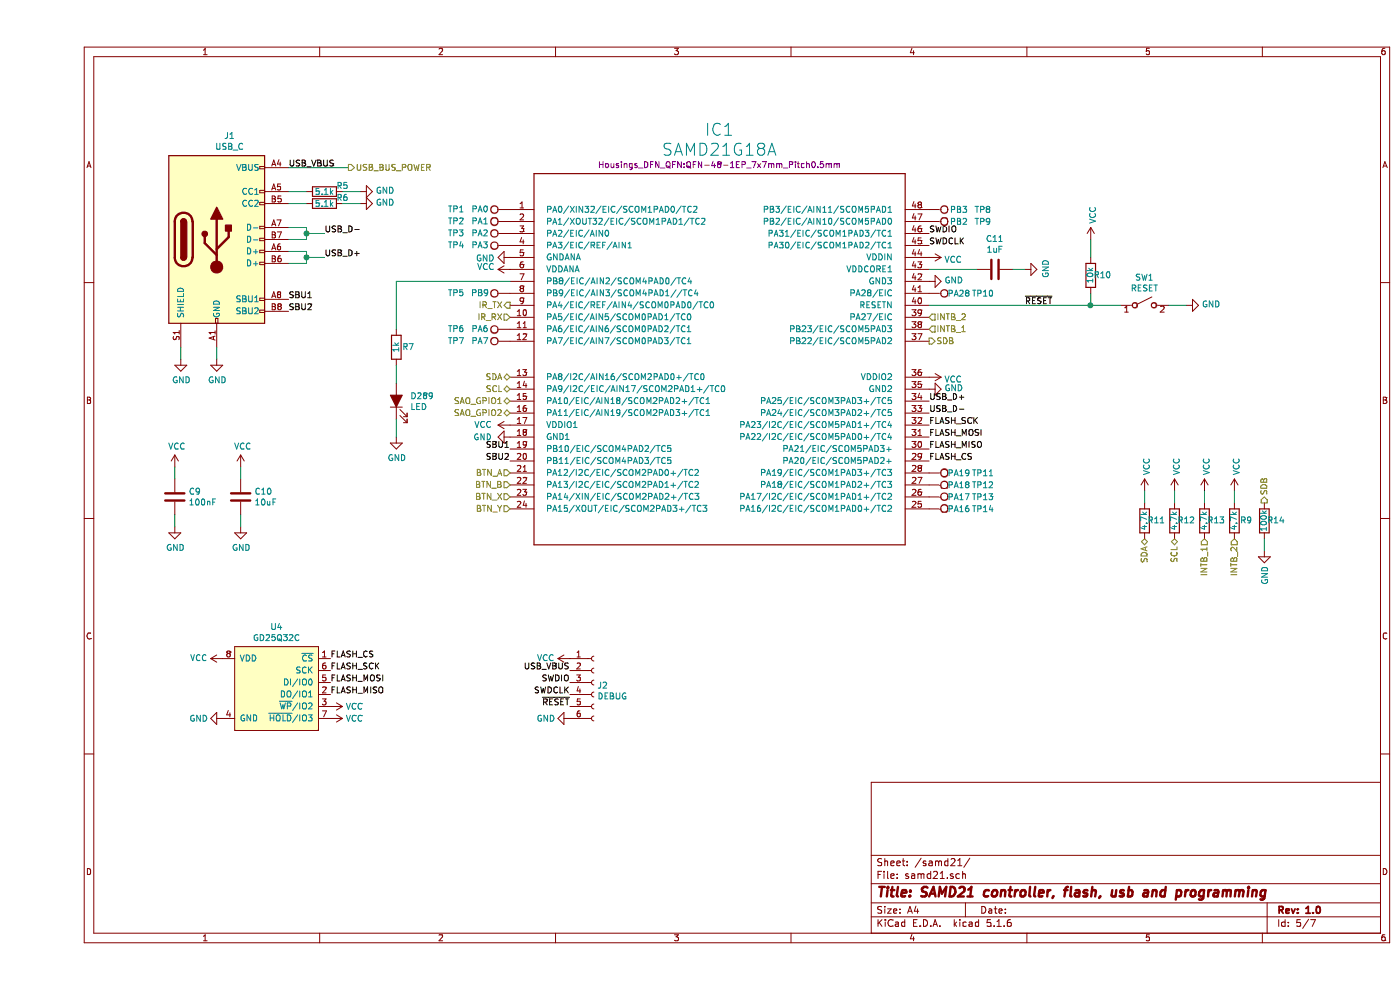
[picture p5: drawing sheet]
EESchema Schematic File Version 4
EELAYER 30 0
EELAYER END
$Descr A4 11693 8268
encoding utf-8
Sheet 5 7
Title "SAMD21 controller, flash, usb and programming"
Date ""
Rev "1.0"
Comp ""
Comment1 ""
Comment2 ""
Comment3 ""
Comment4 ""
$EndDescr
$Comp
L samd21g18:SAMD21G18A IC1
U 1 1
P 5650 3050
F 0 "IC1" H 5700 5019 100 0000 C CNN
F 1 "SAMD21G18A" H 5700 4853 100 0000 C CNN
F 2 "Housings_DFN_QFN:QFN-48-1EP_7x7mm_Pitch0.5mm" H 5700 4725 50  0000 C CNN
F 3 "" H 5650 3050 50  0001 C CNN
F 4 "SAMD21G18A-MU" H 5650 3050 50  0001 C CNN "VALUE"
	1    5650 3050
	1    0    0    -1  
$EndComp
$Comp
L Switch:SW_SPST SW1
U 1 1
P 9250 2550
F 0 "SW1" H 9250 2785 50  0000 C CNN
F 1 "RESET" H 9250 2694 50  0000 C CNN
F 2 "Buttons_Switches_SMD:SW_SPST_TL3342" H 9250 2550 50  0001 C CNN
F 3 "~" H 9250 2550 50  0001 C CNN
	1    9250 2550
	1    0    0    -1  
$EndComp
$Comp
L Connector:USB_C_Receptacle_USB2.0 J1
U 1 1
P 1500 2000
F 0 "J1" H 1607 2867 50  0000 C CNN
F 1 "USB_C" H 1607 2776 50  0000 C CNN
F 2 "Connectors:USB_C_Receptacle_U262-161N-4BVC11" H 1650 2000 50  0001 C CNN
F 3 "https://www.usb.org/sites/default/files/documents/usb_type-c.zip" H 1650 2000 50  0001 C CNN
	1    1500 2000
	1    0    0    -1  
$EndComp
Text Label 2100 1400 0    50   ~ 0
USB_VBUS
Wire Wire Line
	2100 1900 2250 1900
Wire Wire Line
	2250 1900 2250 1950
Wire Wire Line
	2250 2000 2100 2000
Wire Wire Line
	2100 2100 2250 2100
Wire Wire Line
	2250 2100 2250 2150
Wire Wire Line
	2250 2200 2100 2200
Wire Wire Line
	2250 1950 2400 1950
Connection ~ 2250 1950
Wire Wire Line
	2250 1950 2250 2000
Wire Wire Line
	2250 2150 2400 2150
Connection ~ 2250 2150
Wire Wire Line
	2250 2150 2250 2200
$Comp
L power:GND #PWR027
U 1 1
P 1200 3000
F 0 "#PWR027" H 1200 2750 50  0001 C CNN
F 1 "GND" H 1205 2827 50  0000 C CNN
F 2 "" H 1200 3000 50  0001 C CNN
F 3 "" H 1200 3000 50  0001 C CNN
	1    1200 3000
	1    0    0    -1  
$EndComp
$Comp
L power:VCC #PWR039
U 1 1
P 3950 2250
F 0 "#PWR039" H 3950 2100 50  0001 C CNN
F 1 "VCC" V 3968 2377 50  0000 L CNN
F 2 "" H 3950 2250 50  0001 C CNN
F 3 "" H 3950 2250 50  0001 C CNN
	1    3950 2250
	0    -1   -1   0   
$EndComp
$Comp
L device:R R5
U 1 1
P 2400 1600
F 0 "R5" V 2350 1750 50  0000 C CNN
F 1 "5.1k" V 2400 1600 50  0000 C CNN
F 2 "Resistors_SMD:R_0603" V 2330 1600 50  0001 C CNN
F 3 "~" H 2400 1600 50  0001 C CNN
	1    2400 1600
	0    1    1    0   
$EndComp
$Comp
L device:C C9
U 1 1
P 1150 4150
F 0 "C9" H 1265 4196 50  0000 L CNN
F 1 "100nF" H 1265 4105 50  0000 L CNN
F 2 "Capacitors_SMD:C_0603" H 1188 4000 50  0001 C CNN
F 3 "~" H 1150 4150 50  0001 C CNN
	1    1150 4150
	1    0    0    -1  
$EndComp
$Comp
L power:GND #PWR028
U 1 1
P 1500 3000
F 0 "#PWR028" H 1500 2750 50  0001 C CNN
F 1 "GND" H 1505 2827 50  0000 C CNN
F 2 "" H 1500 3000 50  0001 C CNN
F 3 "" H 1500 3000 50  0001 C CNN
	1    1500 3000
	1    0    0    -1  
$EndComp
$Comp
L power:GND #PWR035
U 1 1
P 2700 1600
F 0 "#PWR035" H 2700 1350 50  0001 C CNN
F 1 "GND" V 2705 1472 50  0000 R CNN
F 2 "" H 2700 1600 50  0001 C CNN
F 3 "" H 2700 1600 50  0001 C CNN
	1    2700 1600
	0    -1   -1   0   
$EndComp
$Comp
L power:GND #PWR036
U 1 1
P 2700 1700
F 0 "#PWR036" H 2700 1450 50  0001 C CNN
F 1 "GND" V 2705 1572 50  0000 R CNN
F 2 "" H 2700 1700 50  0001 C CNN
F 3 "" H 2700 1700 50  0001 C CNN
	1    2700 1700
	0    -1   -1   0   
$EndComp
$Comp
L device:R R6
U 1 1
P 2400 1700
F 0 "R6" V 2350 1850 50  0000 C CNN
F 1 "5.1k" V 2400 1700 50  0000 C CNN
F 2 "Resistors_SMD:R_0603" V 2330 1700 50  0001 C CNN
F 3 "~" H 2400 1700 50  0001 C CNN
	1    2400 1700
	0    1    1    0   
$EndComp
Wire Wire Line
	1200 2900 1200 3000
Wire Wire Line
	1500 2900 1500 3000
Wire Wire Line
	2100 1600 2250 1600
Wire Wire Line
	2100 1700 2250 1700
Wire Wire Line
	2550 1600 2700 1600
Wire Wire Line
	2700 1700 2550 1700
$Comp
L power:GND #PWR049
U 1 1
P 9600 2550
F 0 "#PWR049" H 9600 2300 50  0001 C CNN
F 1 "GND" V 9605 2422 50  0000 R CNN
F 2 "" H 9600 2550 50  0001 C CNN
F 3 "" H 9600 2550 50  0001 C CNN
	1    9600 2550
	0    -1   -1   0   
$EndComp
Wire Wire Line
	9450 2550 9600 2550
$Comp
L power:VCC #PWR025
U 1 1
P 1150 3900
F 0 "#PWR025" H 1150 3750 50  0001 C CNN
F 1 "VCC" H 1167 4073 50  0000 C CNN
F 2 "" H 1150 3900 50  0001 C CNN
F 3 "" H 1150 3900 50  0001 C CNN
	1    1150 3900
	1    0    0    -1  
$EndComp
$Comp
L power:GND #PWR026
U 1 1
P 1150 4400
F 0 "#PWR026" H 1150 4150 50  0001 C CNN
F 1 "GND" H 1155 4227 50  0000 C CNN
F 2 "" H 1150 4400 50  0001 C CNN
F 3 "" H 1150 4400 50  0001 C CNN
	1    1150 4400
	1    0    0    -1  
$EndComp
Wire Wire Line
	1150 3900 1150 4000
Wire Wire Line
	1150 4300 1150 4400
Text Label 2400 1950 0    50   ~ 0
USB_D-
Text Label 2400 2150 0    50   ~ 0
USB_D+
Text Label 7450 3350 0    50   ~ 0
USB_D+
Text Label 7450 3450 0    50   ~ 0
USB_D-
$Comp
L power:GND #PWR037
U 1 1
P 3000 3650
F 0 "#PWR037" H 3000 3400 50  0001 C CNN
F 1 "GND" H 3005 3477 50  0000 C CNN
F 2 "" H 3000 3650 50  0001 C CNN
F 3 "" H 3000 3650 50  0001 C CNN
	1    3000 3650
	1    0    0    -1  
$EndComp
$Comp
L device:R R7
U 1 1
P 3000 2900
F 0 "R7" H 2900 2900 50  0000 C CNN
F 1 "1k" V 3000 2900 50  0000 C CNN
F 2 "Resistors_SMD:R_0603" V 2930 2900 50  0001 C CNN
F 3 "~" H 3000 2900 50  0001 C CNN
	1    3000 2900
	-1   0    0    1   
$EndComp
Wire Wire Line
	3000 2350 3000 2750
Wire Wire Line
	3000 3050 3000 3200
Wire Wire Line
	3000 3500 3000 3650
$Comp
L device:C C10
U 1 1
P 1700 4150
F 0 "C10" H 1815 4196 50  0000 L CNN
F 1 "10uF" H 1815 4105 50  0000 L CNN
F 2 "Capacitors_SMD:C_0603" H 1738 4000 50  0001 C CNN
F 3 "~" H 1700 4150 50  0001 C CNN
	1    1700 4150
	1    0    0    -1  
$EndComp
$Comp
L power:VCC #PWR031
U 1 1
P 1700 3900
F 0 "#PWR031" H 1700 3750 50  0001 C CNN
F 1 "VCC" H 1717 4073 50  0000 C CNN
F 2 "" H 1700 3900 50  0001 C CNN
F 3 "" H 1700 3900 50  0001 C CNN
	1    1700 3900
	1    0    0    -1  
$EndComp
$Comp
L power:GND #PWR032
U 1 1
P 1700 4400
F 0 "#PWR032" H 1700 4150 50  0001 C CNN
F 1 "GND" H 1705 4227 50  0000 C CNN
F 2 "" H 1700 4400 50  0001 C CNN
F 3 "" H 1700 4400 50  0001 C CNN
	1    1700 4400
	1    0    0    -1  
$EndComp
Wire Wire Line
	1700 3900 1700 4000
Wire Wire Line
	1700 4300 1700 4400
$Comp
L device:C C11
U 1 1
P 8000 2250
F 0 "C11" V 8252 2250 50  0000 C CNN
F 1 "1uF" V 8161 2250 50  0000 C CNN
F 2 "Capacitors_SMD:C_0603" H 8038 2100 50  0001 C CNN
F 3 "~" H 8000 2250 50  0001 C CNN
	1    8000 2250
	0    -1   -1   0   
$EndComp
$Comp
L power:GND #PWR048
U 1 1
P 8250 2250
F 0 "#PWR048" H 8250 2000 50  0001 C CNN
F 1 "GND" H 8255 2077 50  0000 C CNN
F 2 "" H 8250 2250 50  0001 C CNN
F 3 "" H 8250 2250 50  0001 C CNN
	1    8250 2250
	0    -1   -1   0   
$EndComp
Wire Wire Line
	8150 2250 8250 2250
Text Label 8250 2550 0    50   ~ 0
~RESET
$Comp
L power:VCC #PWR040
U 1 1
P 3950 3550
F 0 "#PWR040" H 3950 3400 50  0001 C CNN
F 1 "VCC" V 3950 3700 50  0000 L CNN
F 2 "" H 3950 3550 50  0001 C CNN
F 3 "" H 3950 3550 50  0001 C CNN
	1    3950 3550
	0    -1   -1   0   
$EndComp
$Comp
L power:VCC #PWR046
U 1 1
P 7450 3150
F 0 "#PWR046" H 7450 3000 50  0001 C CNN
F 1 "VCC" V 7467 3278 50  0000 L CNN
F 2 "" H 7450 3150 50  0001 C CNN
F 3 "" H 7450 3150 50  0001 C CNN
	1    7450 3150
	0    1    1    0   
$EndComp
$Comp
L power:VCC #PWR044
U 1 1
P 7450 2150
F 0 "#PWR044" H 7450 2000 50  0001 C CNN
F 1 "VCC" V 7467 2278 50  0000 L CNN
F 2 "" H 7450 2150 50  0001 C CNN
F 3 "" H 7450 2150 50  0001 C CNN
	1    7450 2150
	0    1    1    0   
$EndComp
Wire Wire Line
	7450 2250 7850 2250
$Comp
L power:GND #PWR038
U 1 1
P 3950 2150
F 0 "#PWR038" H 3950 1900 50  0001 C CNN
F 1 "GND" V 3955 2022 50  0000 R CNN
F 2 "" H 3950 2150 50  0001 C CNN
F 3 "" H 3950 2150 50  0001 C CNN
	1    3950 2150
	0    1    1    0   
$EndComp
$Comp
L power:GND #PWR041
U 1 1
P 3950 3650
F 0 "#PWR041" H 3950 3400 50  0001 C CNN
F 1 "GND" V 3950 3500 50  0000 R CNN
F 2 "" H 3950 3650 50  0001 C CNN
F 3 "" H 3950 3650 50  0001 C CNN
	1    3950 3650
	0    1    1    0   
$EndComp
$Comp
L power:GND #PWR047
U 1 1
P 7450 3250
F 0 "#PWR047" H 7450 3000 50  0001 C CNN
F 1 "GND" V 7455 3122 50  0000 R CNN
F 2 "" H 7450 3250 50  0001 C CNN
F 3 "" H 7450 3250 50  0001 C CNN
	1    7450 3250
	0    -1   -1   0   
$EndComp
$Comp
L power:GND #PWR045
U 1 1
P 7450 2350
F 0 "#PWR045" H 7450 2100 50  0001 C CNN
F 1 "GND" V 7455 2222 50  0000 R CNN
F 2 "" H 7450 2350 50  0001 C CNN
F 3 "" H 7450 2350 50  0001 C CNN
	1    7450 2350
	0    -1   -1   0   
$EndComp
Text HLabel 2600 1400 2    50   Output ~ 0
USB_BUS_POWER
Wire Wire Line
	2600 1400 2100 1400
Text Label 7450 2050 0    50   ~ 0
SWDCLK
Text Label 7450 1950 0    50   ~ 0
SWDIO
$Comp
L gd25q32c:GD25Q32C U4
U 1 1
P 2000 5750
F 0 "U4" H 2000 6265 50  0000 C CNN
F 1 "GD25Q32C" H 2000 6174 50  0000 C CNN
F 2 "Housings_SOIC:SOIC-8-1EP_3.9x4.9mm_Pitch1.27mm" H 2000 5250 50  0001 C CNN
F 3 "" H 2000 5150 50  0001 C CNN
	1    2000 5750
	1    0    0    -1  
$EndComp
$Comp
L power:GND #PWR030
U 1 1
P 1550 6000
F 0 "#PWR030" H 1550 5750 50  0001 C CNN
F 1 "GND" V 1550 5800 50  0000 C CNN
F 2 "" H 1550 6000 50  0001 C CNN
F 3 "" H 1550 6000 50  0001 C CNN
	1    1550 6000
	0    1    1    0   
$EndComp
$Comp
L power:VCC #PWR029
U 1 1
P 1550 5500
F 0 "#PWR029" H 1550 5350 50  0001 C CNN
F 1 "VCC" V 1550 5700 50  0000 C CNN
F 2 "" H 1550 5500 50  0001 C CNN
F 3 "" H 1550 5500 50  0001 C CNN
	1    1550 5500
	0    -1   -1   0   
$EndComp
$Comp
L power:VCC #PWR034
U 1 1
P 2450 6000
F 0 "#PWR034" H 2450 5850 50  0001 C CNN
F 1 "VCC" V 2450 6200 50  0000 C CNN
F 2 "" H 2450 6000 50  0001 C CNN
F 3 "" H 2450 6000 50  0001 C CNN
	1    2450 6000
	0    1    1    0   
$EndComp
$Comp
L power:VCC #PWR033
U 1 1
P 2450 5900
F 0 "#PWR033" H 2450 5750 50  0001 C CNN
F 1 "VCC" V 2450 6100 50  0000 C CNN
F 2 "" H 2450 5900 50  0001 C CNN
F 3 "" H 2450 5900 50  0001 C CNN
	1    2450 5900
	0    1    1    0   
$EndComp
Text Label 2450 5500 0    50   ~ 0
FLASH_CS
Text Label 2450 5600 0    50   ~ 0
FLASH_SCK
Text Label 2450 5700 0    50   ~ 0
FLASH_MOSI
Text Label 2450 5800 0    50   ~ 0
FLASH_MISO
Text Label 7450 3850 0    50   ~ 0
FLASH_CS
Text Label 7450 3750 0    50   ~ 0
FLASH_MISO
Text Label 7450 3650 0    50   ~ 0
FLASH_MOSI
Text Label 7450 3550 0    50   ~ 0
FLASH_SCK
$Comp
L Connector:Conn_01x06_Female J2
U 1 1
P 4650 5700
F 0 "J2" H 4678 5676 50  0000 L CNN
F 1 "DEBUG" H 4678 5585 50  0000 L CNN
F 2 "Pin_Headers:Pin_Header_Straight_1x06_Pitch2.54mm" H 4650 5700 50  0001 C CNN
F 3 "~" H 4650 5700 50  0001 C CNN
	1    4650 5700
	1    0    0    -1  
$EndComp
$Comp
L power:GND #PWR043
U 1 1
P 4450 6000
F 0 "#PWR043" H 4450 5750 50  0001 C CNN
F 1 "GND" V 4450 5800 50  0000 C CNN
F 2 "" H 4450 6000 50  0001 C CNN
F 3 "" H 4450 6000 50  0001 C CNN
	1    4450 6000
	0    1    1    0   
$EndComp
$Comp
L power:VCC #PWR042
U 1 1
P 4450 5500
F 0 "#PWR042" H 4450 5350 50  0001 C CNN
F 1 "VCC" V 4450 5700 50  0000 C CNN
F 2 "" H 4450 5500 50  0001 C CNN
F 3 "" H 4450 5500 50  0001 C CNN
	1    4450 5500
	0    -1   -1   0   
$EndComp
Text Label 4450 5900 2    50   ~ 0
~RESET
Text Label 4450 5700 2    50   ~ 0
SWDIO
Text Label 4450 5800 2    50   ~ 0
SWDCLK
Text HLabel 3950 3150 0    50   BiDi ~ 0
SDA
Text HLabel 3950 3250 0    50   BiDi ~ 0
SCL
$Comp
L device:LED_ALT D289
U 1 1
P 3000 3350
F 0 "D289" V 3039 3233 50  0000 R CNN
F 1 "LED" V 2948 3233 50  0000 R CNN
F 2 "LEDs:LED_0603" H 3000 3350 50  0001 C CNN
F 3 "~" H 3000 3350 50  0001 C CNN
	1    3000 3350
	0    -1   -1   0   
$EndComp
Text HLabel 3950 3350 0    50   BiDi ~ 0
SAO_GPIO1
Wire Wire Line
	3000 2350 3950 2350
Text HLabel 3950 3450 0    50   BiDi ~ 0
SAO_GPIO2
Text HLabel 3950 2550 0    50   Output ~ 0
IR_TX
Text HLabel 3950 2650 0    50   Input ~ 0
IR_RX
Text HLabel 3950 3950 0    50   Input ~ 0
BTN_A
Text HLabel 3950 4050 0    50   Input ~ 0
BTN_B
Text HLabel 3950 4150 0    50   Input ~ 0
BTN_X
Text HLabel 3950 4250 0    50   Input ~ 0
BTN_Y
Text Label 2100 2500 0    50   ~ 0
SBU1
Text Label 2100 2600 0    50   ~ 0
SBU2
Text Label 3950 3750 2    50   ~ 0
SBU1
Text Label 3950 3850 2    50   ~ 0
SBU2
Wire Wire Line
	7450 2550 8800 2550
$Comp
L device:R R10
U 1 1
P 8800 2300
F 0 "R10" H 8700 2300 50  0000 C CNN
F 1 "10k" V 8800 2300 50  0000 C CNN
F 2 "Resistors_SMD:R_0603" V 8730 2300 50  0001 C CNN
F 3 "~" H 8800 2300 50  0001 C CNN
	1    8800 2300
	-1   0    0    1   
$EndComp
$Comp
L power:VCC #PWR0103
U 1 1
P 8800 2000
F 0 "#PWR0103" H 8800 1850 50  0001 C CNN
F 1 "VCC" V 8817 2128 50  0000 L CNN
F 2 "" H 8800 2000 50  0001 C CNN
F 3 "" H 8800 2000 50  0001 C CNN
	1    8800 2000
	1    0    0    -1  
$EndComp
Wire Wire Line
	8800 2000 8800 2150
Wire Wire Line
	8800 2450 8800 2550
Connection ~ 8800 2550
Wire Wire Line
	8800 2550 9050 2550
$Comp
L device:R R11
U 1 1
P 9250 4350
F 0 "R11" H 9150 4350 50  0000 C CNN
F 1 "4.7k" V 9250 4350 50  0000 C CNN
F 2 "Resistors_SMD:R_0603" V 9180 4350 50  0001 C CNN
F 3 "~" H 9250 4350 50  0001 C CNN
	1    9250 4350
	-1   0    0    1   
$EndComp
$Comp
L device:R R12
U 1 1
P 9500 4350
F 0 "R12" H 9400 4350 50  0000 C CNN
F 1 "4.7k" V 9500 4350 50  0000 C CNN
F 2 "Resistors_SMD:R_0603" V 9430 4350 50  0001 C CNN
F 3 "~" H 9500 4350 50  0001 C CNN
	1    9500 4350
	-1   0    0    1   
$EndComp
$Comp
L device:R R13
U 1 1
P 9750 4350
F 0 "R13" H 9650 4350 50  0000 C CNN
F 1 "4.7k" V 9750 4350 50  0000 C CNN
F 2 "Resistors_SMD:R_0603" V 9680 4350 50  0001 C CNN
F 3 "~" H 9750 4350 50  0001 C CNN
	1    9750 4350
	-1   0    0    1   
$EndComp
$Comp
L power:VCC #PWR067
U 1 1
P 9250 4100
F 0 "#PWR067" H 9250 3950 50  0001 C CNN
F 1 "VCC" V 9267 4228 50  0000 L CNN
F 2 "" H 9250 4100 50  0001 C CNN
F 3 "" H 9250 4100 50  0001 C CNN
	1    9250 4100
	1    0    0    -1  
$EndComp
$Comp
L power:VCC #PWR068
U 1 1
P 9500 4100
F 0 "#PWR068" H 9500 3950 50  0001 C CNN
F 1 "VCC" V 9517 4228 50  0000 L CNN
F 2 "" H 9500 4100 50  0001 C CNN
F 3 "" H 9500 4100 50  0001 C CNN
	1    9500 4100
	1    0    0    -1  
$EndComp
$Comp
L power:VCC #PWR069
U 1 1
P 9750 4100
F 0 "#PWR069" H 9750 3950 50  0001 C CNN
F 1 "VCC" V 9767 4228 50  0000 L CNN
F 2 "" H 9750 4100 50  0001 C CNN
F 3 "" H 9750 4100 50  0001 C CNN
	1    9750 4100
	1    0    0    -1  
$EndComp
Wire Wire Line
	9250 4100 9250 4200
Wire Wire Line
	9500 4100 9500 4200
Wire Wire Line
	9750 4100 9750 4200
Text HLabel 9250 4500 3    50   BiDi ~ 0
SDA
Text HLabel 9500 4500 3    50   BiDi ~ 0
SCL
Text HLabel 7450 2750 2    50   Input ~ 0
INTB_1
Text HLabel 7450 2850 2    50   Output ~ 0
SDB
$Comp
L device:R R14
U 1 1
P 10250 4350
F 0 "R14" H 10150 4350 50  0000 C CNN
F 1 "100k" V 10250 4350 50  0000 C CNN
F 2 "Resistors_SMD:R_0603" V 10180 4350 50  0001 C CNN
F 3 "~" H 10250 4350 50  0001 C CNN
	1    10250 4350
	-1   0    0    1   
$EndComp
Text HLabel 10250 4200 1    50   Output ~ 0
SDB
$Comp
L power:GND #PWR071
U 1 1
P 10250 4600
F 0 "#PWR071" H 10250 4350 50  0001 C CNN
F 1 "GND" V 10255 4472 50  0000 R CNN
F 2 "" H 10250 4600 50  0001 C CNN
F 3 "" H 10250 4600 50  0001 C CNN
	1    10250 4600
	1    0    0    -1  
$EndComp
Wire Wire Line
	10250 4500 10250 4600
$Comp
L Connector:TestPoint TP1
U 1 1
P 3950 1750
F 0 "TP1" V 3950 2200 50  0000 C CNN
F 1 "PA0" V 3950 2000 50  0000 C CNN
F 2 "Connectors:TestPoint_Large" H 4150 1750 50  0001 C CNN
F 3 "~" H 4150 1750 50  0001 C CNN
	1    3950 1750
	0    -1   -1   0   
$EndComp
$Comp
L Connector:TestPoint TP2
U 1 1
P 3950 1850
F 0 "TP2" V 3950 2300 50  0000 C CNN
F 1 "PA1" V 3950 2100 50  0000 C CNN
F 2 "Connectors:TestPoint_Large" H 4150 1850 50  0001 C CNN
F 3 "~" H 4150 1850 50  0001 C CNN
	1    3950 1850
	0    -1   -1   0   
$EndComp
$Comp
L Connector:TestPoint TP3
U 1 1
P 3950 1950
F 0 "TP3" V 3950 2400 50  0000 C CNN
F 1 "PA2" V 3950 2200 50  0000 C CNN
F 2 "Connectors:TestPoint_Large" H 4150 1950 50  0001 C CNN
F 3 "~" H 4150 1950 50  0001 C CNN
	1    3950 1950
	0    -1   -1   0   
$EndComp
$Comp
L Connector:TestPoint TP4
U 1 1
P 3950 2050
F 0 "TP4" V 3950 2500 50  0000 C CNN
F 1 "PA3" V 3950 2300 50  0000 C CNN
F 2 "Connectors:TestPoint_Large" H 4150 2050 50  0001 C CNN
F 3 "~" H 4150 2050 50  0001 C CNN
	1    3950 2050
	0    -1   -1   0   
$EndComp
$Comp
L Connector:TestPoint TP5
U 1 1
P 3950 2450
F 0 "TP5" V 3950 2900 50  0000 C CNN
F 1 "PB9" V 3950 2700 50  0000 C CNN
F 2 "Connectors:TestPoint_Large" H 4150 2450 50  0001 C CNN
F 3 "~" H 4150 2450 50  0001 C CNN
	1    3950 2450
	0    -1   -1   0   
$EndComp
$Comp
L Connector:TestPoint TP6
U 1 1
P 3950 2750
F 0 "TP6" V 3950 3200 50  0000 C CNN
F 1 "PA6" V 3950 3000 50  0000 C CNN
F 2 "Connectors:TestPoint_Large" H 4150 2750 50  0001 C CNN
F 3 "~" H 4150 2750 50  0001 C CNN
	1    3950 2750
	0    -1   -1   0   
$EndComp
$Comp
L Connector:TestPoint TP7
U 1 1
P 3950 2850
F 0 "TP7" V 3950 3300 50  0000 C CNN
F 1 "PA7" V 3950 3100 50  0000 C CNN
F 2 "Connectors:TestPoint_Large" H 4150 2850 50  0001 C CNN
F 3 "~" H 4150 2850 50  0001 C CNN
	1    3950 2850
	0    -1   -1   0   
$EndComp
$Comp
L Connector:TestPoint TP14
U 1 1
P 7450 4250
F 0 "TP14" V 7450 4700 50  0000 C CNN
F 1 "PA16" V 7450 4500 50  0000 C CNN
F 2 "Connectors:TestPoint_Large" H 7650 4250 50  0001 C CNN
F 3 "~" H 7650 4250 50  0001 C CNN
	1    7450 4250
	0    1    1    0   
$EndComp
$Comp
L Connector:TestPoint TP13
U 1 1
P 7450 4150
F 0 "TP13" V 7450 4600 50  0000 C CNN
F 1 "PA17" V 7450 4400 50  0000 C CNN
F 2 "Connectors:TestPoint_Large" H 7650 4150 50  0001 C CNN
F 3 "~" H 7650 4150 50  0001 C CNN
	1    7450 4150
	0    1    1    0   
$EndComp
$Comp
L Connector:TestPoint TP12
U 1 1
P 7450 4050
F 0 "TP12" V 7450 4500 50  0000 C CNN
F 1 "PA18" V 7450 4300 50  0000 C CNN
F 2 "Connectors:TestPoint_Large" H 7650 4050 50  0001 C CNN
F 3 "~" H 7650 4050 50  0001 C CNN
	1    7450 4050
	0    1    1    0   
$EndComp
$Comp
L Connector:TestPoint TP11
U 1 1
P 7450 3950
F 0 "TP11" V 7450 4400 50  0000 C CNN
F 1 "PA19" V 7450 4200 50  0000 C CNN
F 2 "Connectors:TestPoint_Large" H 7650 3950 50  0001 C CNN
F 3 "~" H 7650 3950 50  0001 C CNN
	1    7450 3950
	0    1    1    0   
$EndComp
$Comp
L Connector:TestPoint TP10
U 1 1
P 7450 2450
F 0 "TP10" V 7450 2900 50  0000 C CNN
F 1 "PA28" V 7450 2700 50  0000 C CNN
F 2 "Connectors:TestPoint_Large" H 7650 2450 50  0001 C CNN
F 3 "~" H 7650 2450 50  0001 C CNN
	1    7450 2450
	0    1    1    0   
$EndComp
$Comp
L Connector:TestPoint TP9
U 1 1
P 7450 1850
F 0 "TP9" V 7450 2300 50  0000 C CNN
F 1 "PB2" V 7450 2100 50  0000 C CNN
F 2 "Connectors:TestPoint_Large" H 7650 1850 50  0001 C CNN
F 3 "~" H 7650 1850 50  0001 C CNN
	1    7450 1850
	0    1    1    0   
$EndComp
$Comp
L Connector:TestPoint TP8
U 1 1
P 7450 1750
F 0 "TP8" V 7450 2200 50  0000 C CNN
F 1 "PB3" V 7450 2000 50  0000 C CNN
F 2 "Connectors:TestPoint_Large" H 7650 1750 50  0001 C CNN
F 3 "~" H 7650 1750 50  0001 C CNN
	1    7450 1750
	0    1    1    0   
$EndComp
Text HLabel 7450 2650 2    50   Input ~ 0
INTB_2
$Comp
L device:R R9
U 1 1
P 10000 4350
F 0 "R9" H 9900 4350 50  0000 C CNN
F 1 "4.7k" V 10000 4350 50  0000 C CNN
F 2 "Resistors_SMD:R_0603" V 9930 4350 50  0001 C CNN
F 3 "~" H 10000 4350 50  0001 C CNN
	1    10000 4350
	-1   0    0    1   
$EndComp
$Comp
L power:VCC #PWR070
U 1 1
P 10000 4100
F 0 "#PWR070" H 10000 3950 50  0001 C CNN
F 1 "VCC" V 10017 4228 50  0000 L CNN
F 2 "" H 10000 4100 50  0001 C CNN
F 3 "" H 10000 4100 50  0001 C CNN
	1    10000 4100
	1    0    0    -1  
$EndComp
Wire Wire Line
	10000 4100 10000 4200
Text HLabel 9750 4500 3    50   Input ~ 0
INTB_1
Text HLabel 10000 4500 3    50   Input ~ 0
INTB_2
Text Label 4450 5600 2    50   ~ 0
USB_VBUS
$EndSCHEMATC
